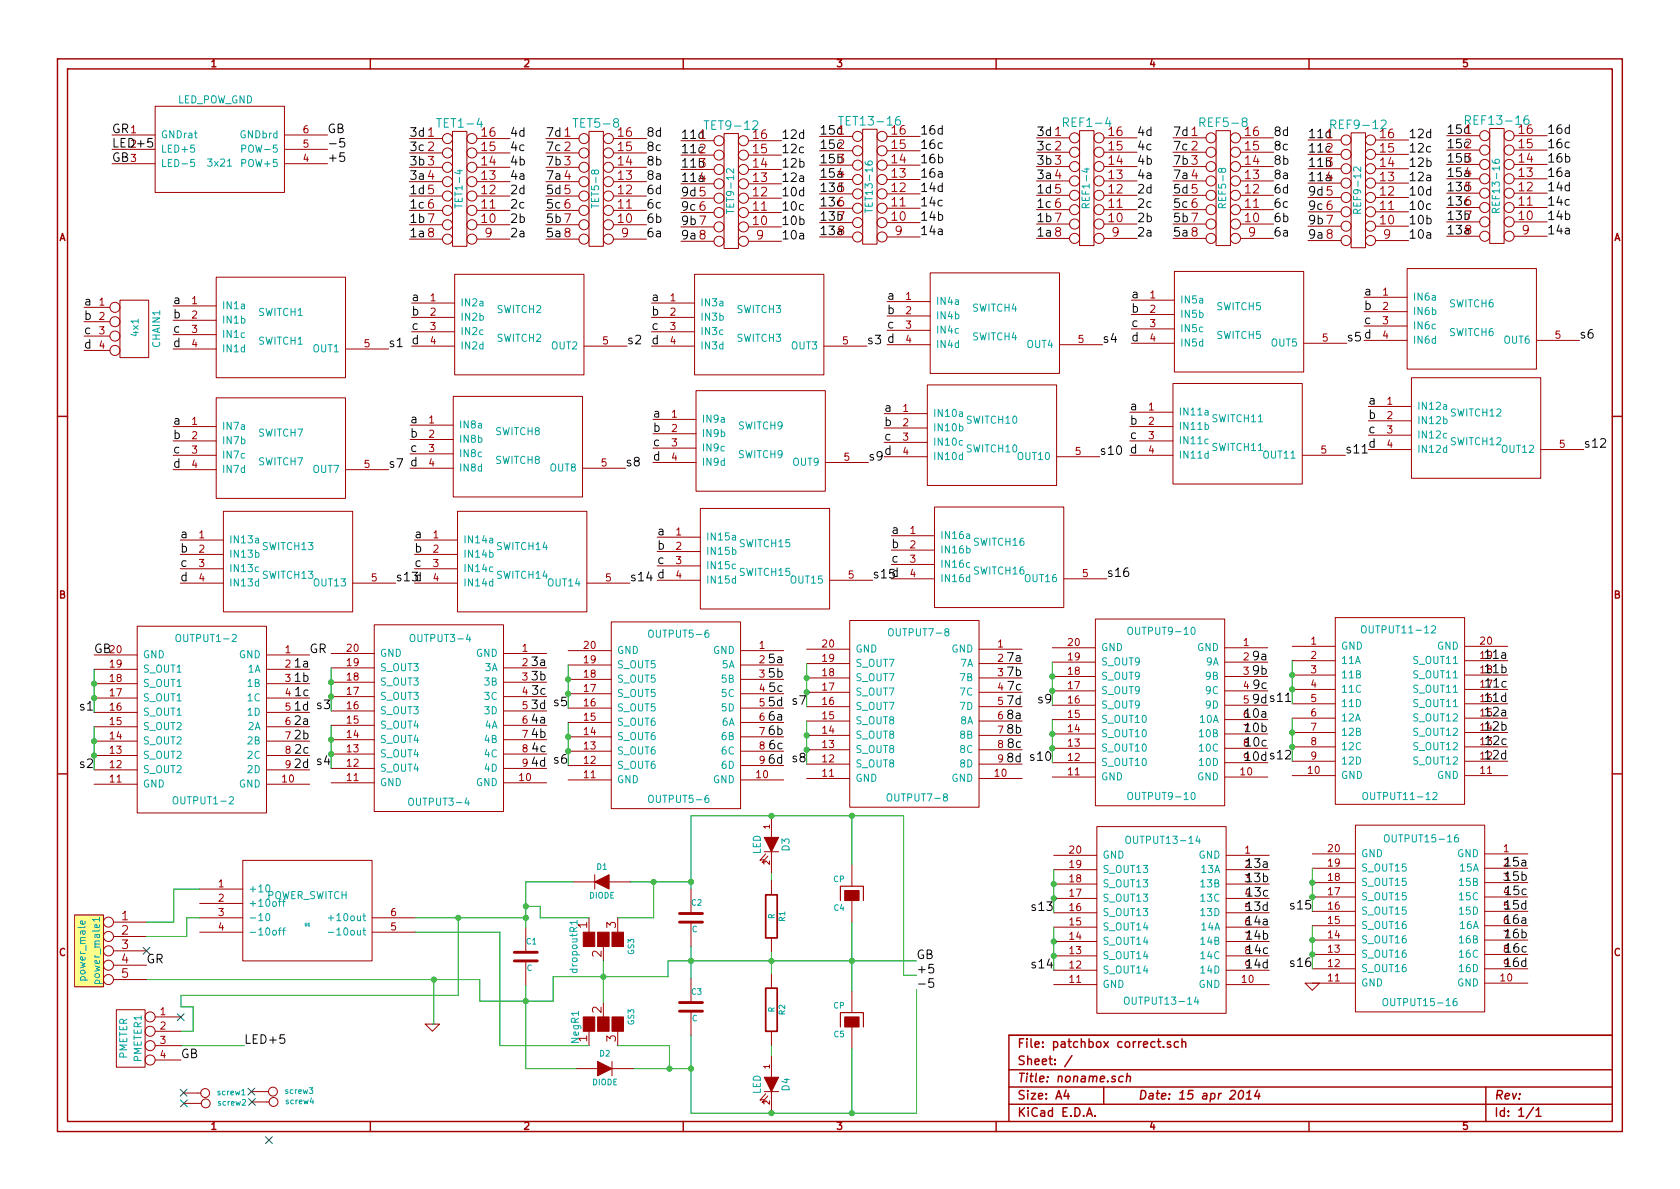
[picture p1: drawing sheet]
EESchema Schematic File Version 2
LIBS:power
LIBS:device
LIBS:transistors
LIBS:conn
LIBS:linear
LIBS:regul
LIBS:74xx
LIBS:cmos4000
LIBS:adc-dac
LIBS:memory
LIBS:xilinx
LIBS:special
LIBS:microcontrollers
LIBS:dsp
LIBS:microchip
LIBS:analog_switches
LIBS:motorola
LIBS:texas
LIBS:intel
LIBS:audio
LIBS:interface
LIBS:digital-audio
LIBS:philips
LIBS:display
LIBS:cypress
LIBS:siliconi
LIBS:opto
LIBS:atmel
LIBS:contrib
LIBS:valves
LIBS:LED_POW_GND1
LIBS:SWITCH1
LIBS:SWITCH2
LIBS:SWITCH3
LIBS:SWITCH4
LIBS:SWITCH5
LIBS:SWITCH6
LIBS:SWITCH7
LIBS:SWITCH8
LIBS:SWITCH9
LIBS:SWITCH10
LIBS:SWITCH11
LIBS:SWITCH12
LIBS:SWITCH13
LIBS:SWITCH14
LIBS:SWITCH15
LIBS:SWITCH16
LIBS:OUTPUT1-2
LIBS:OUTPUT3-4
LIBS:OUTPUT5-6
LIBS:OUTPUT7-8
LIBS:OUTPUT9-10
LIBS:OUTPUT11-12
LIBS:OUTPUT13-14
LIBS:OUTPUT15-16
LIBS:REF1-8
LIBS:REF9-16
LIBS:TET1-8
LIBS:TET9-16
LIBS:power_switch
LIBS:patchbox correct-cache
EELAYER 27 0
EELAYER END
$Descr A4 11693 8268
encoding utf-8
Sheet 1 1
Title "noname.sch"
Date "15 apr 2014"
Rev ""
Comp ""
Comment1 ""
Comment2 ""
Comment3 ""
Comment4 ""
$EndDescr
$Comp
L LED_POW_GND 3x21
U 1 1
P 1530 1030
F 0 "3x21" H 1530 930 50  0000 C CNN
F 1 "LED_POW_GND" H 1500 1370 50  0000 C CNN
F 2 "MODULE" H 1530 1030 50  0001 C CNN
F 3 "DOCUMENTATION" H 1530 1030 50  0001 C CNN
	1    1530 1030
	1    0    0    -1  
$EndComp
$Comp
L CONN_4 CHAIN1
U 1 1
P 935 2280
F 0 "CHAIN1" V 1095 2280 50  0000 C CNN
F 1 "4x1" V 945 2290 50  0000 C CNN
F 2 "~" H 935 2280 60  0000 C CNN
F 3 "~" H 935 2280 60  0000 C CNN
	1    935  2280
	1    0    0    -1  
$EndComp
$Comp
L SWITCH1 SWITCH1
U 1 1
P 1955 2270
F 0 "SWITCH1" H 1955 2170 50  0000 C CNN
F 1 "SWITCH1" H 1955 2370 50  0000 C CNN
F 2 "MODULE" H 1955 2270 50  0001 C CNN
F 3 "DOCUMENTATION" H 1955 2270 50  0001 C CNN
	1    1955 2270
	1    0    0    -1  
$EndComp
$Comp
L SWITCH2 SWITCH2
U 1 1
P 3615 2250
F 0 "SWITCH2" H 3615 2150 50  0000 C CNN
F 1 "SWITCH2" H 3615 2350 50  0000 C CNN
F 2 "MODULE" H 3615 2250 50  0001 C CNN
F 3 "DOCUMENTATION" H 3615 2250 50  0001 C CNN
	1    3615 2250
	1    0    0    -1  
$EndComp
$Comp
L SWITCH3 SWITCH3
U 1 1
P 5285 2250
F 0 "SWITCH3" H 5285 2150 50  0000 C CNN
F 1 "SWITCH3" H 5285 2350 50  0000 C CNN
F 2 "MODULE" H 5285 2250 50  0001 C CNN
F 3 "DOCUMENTATION" H 5285 2250 50  0001 C CNN
	1    5285 2250
	1    0    0    -1  
$EndComp
$Comp
L SWITCH4 SWITCH4
U 1 1
P 6925 2240
F 0 "SWITCH4" H 6925 2140 50  0000 C CNN
F 1 "SWITCH4" H 6925 2340 50  0000 C CNN
F 2 "MODULE" H 6925 2240 50  0001 C CNN
F 3 "DOCUMENTATION" H 6925 2240 50  0001 C CNN
	1    6925 2240
	1    0    0    -1  
$EndComp
$Comp
L SWITCH5 SWITCH5
U 1 1
P 8625 2230
F 0 "SWITCH5" H 8625 2130 50  0000 C CNN
F 1 "SWITCH5" H 8625 2330 50  0000 C CNN
F 2 "MODULE" H 8625 2230 50  0001 C CNN
F 3 "DOCUMENTATION" H 8625 2230 50  0001 C CNN
	1    8625 2230
	1    0    0    -1  
$EndComp
$Comp
L SWITCH6 SWITCH6
U 1 1
P 10245 2210
F 0 "SWITCH6" H 10245 2110 50  0000 C CNN
F 1 "SWITCH6" H 10245 2310 50  0000 C CNN
F 2 "MODULE" H 10245 2210 50  0001 C CNN
F 3 "DOCUMENTATION" H 10245 2210 50  0001 C CNN
	1    10245 2210
	1    0    0    -1  
$EndComp
$Comp
L SWITCH7 SWITCH7
U 1 1
P 1955 3110
F 0 "SWITCH7" H 1955 3010 50  0000 C CNN
F 1 "SWITCH7" H 1955 3210 50  0000 C CNN
F 2 "MODULE" H 1955 3110 50  0001 C CNN
F 3 "DOCUMENTATION" H 1955 3110 50  0001 C CNN
	1    1955 3110
	1    0    0    -1  
$EndComp
$Comp
L SWITCH8 SWITCH8
U 1 1
P 3605 3100
F 0 "SWITCH8" H 3605 3000 50  0000 C CNN
F 1 "SWITCH8" H 3605 3200 50  0000 C CNN
F 2 "MODULE" H 3605 3100 50  0001 C CNN
F 3 "DOCUMENTATION" H 3605 3100 50  0001 C CNN
	1    3605 3100
	1    0    0    -1  
$EndComp
$Comp
L SWITCH9 SWITCH9
U 1 1
P 5295 3060
F 0 "SWITCH9" H 5295 2960 50  0000 C CNN
F 1 "SWITCH9" H 5295 3160 50  0000 C CNN
F 2 "MODULE" H 5295 3060 50  0001 C CNN
F 3 "DOCUMENTATION" H 5295 3060 50  0001 C CNN
	1    5295 3060
	1    0    0    -1  
$EndComp
$Comp
L SWITCH10 SWITCH10
U 1 1
P 6905 3020
F 0 "SWITCH10" H 6905 2920 50  0000 C CNN
F 1 "SWITCH10" H 6905 3120 50  0000 C CNN
F 2 "MODULE" H 6905 3020 50  0001 C CNN
F 3 "DOCUMENTATION" H 6905 3020 50  0001 C CNN
	1    6905 3020
	1    0    0    -1  
$EndComp
$Comp
L SWITCH11 SWITCH11
U 1 1
P 8615 3010
F 0 "SWITCH11" H 8615 2910 50  0000 C CNN
F 1 "SWITCH11" H 8615 3110 50  0000 C CNN
F 2 "MODULE" H 8615 3010 50  0001 C CNN
F 3 "DOCUMENTATION" H 8615 3010 50  0001 C CNN
	1    8615 3010
	1    0    0    -1  
$EndComp
$Comp
L SWITCH12 SWITCH12
U 1 1
P 10275 2970
F 0 "SWITCH12" H 10275 2870 50  0000 C CNN
F 1 "SWITCH12" H 10275 3070 50  0000 C CNN
F 2 "MODULE" H 10275 2970 50  0001 C CNN
F 3 "DOCUMENTATION" H 10275 2970 50  0001 C CNN
	1    10275 2970
	1    0    0    -1  
$EndComp
$Comp
L SWITCH13 SWITCH13
U 1 1
P 2005 3900
F 0 "SWITCH13" H 2005 3800 50  0000 C CNN
F 1 "SWITCH13" H 2005 4000 50  0000 C CNN
F 2 "MODULE" H 2005 3900 50  0001 C CNN
F 3 "DOCUMENTATION" H 2005 3900 50  0001 C CNN
	1    2005 3900
	1    0    0    -1  
$EndComp
$Comp
L SWITCH14 SWITCH14
U 1 1
P 3635 3900
F 0 "SWITCH14" H 3635 3800 50  0000 C CNN
F 1 "SWITCH14" H 3635 4000 50  0000 C CNN
F 2 "MODULE" H 3635 3900 50  0001 C CNN
F 3 "DOCUMENTATION" H 3635 3900 50  0001 C CNN
	1    3635 3900
	1    0    0    -1  
$EndComp
$Comp
L SWITCH15 SWITCH15
U 1 1
P 5325 3880
F 0 "SWITCH15" H 5325 3780 50  0000 C CNN
F 1 "SWITCH15" H 5325 3980 50  0000 C CNN
F 2 "MODULE" H 5325 3880 50  0001 C CNN
F 3 "DOCUMENTATION" H 5325 3880 50  0001 C CNN
	1    5325 3880
	1    0    0    -1  
$EndComp
$Comp
L SWITCH16 SWITCH16
U 1 1
P 6955 3870
F 0 "SWITCH16" H 6955 3770 50  0000 C CNN
F 1 "SWITCH16" H 6955 3970 50  0000 C CNN
F 2 "MODULE" H 6955 3870 50  0001 C CNN
F 3 "DOCUMENTATION" H 6955 3870 50  0001 C CNN
	1    6955 3870
	1    0    0    -1  
$EndComp
$Comp
L OUTPUT3-4 OUTPUT3-4
U 1 1
P 3055 4990
F 0 "OUTPUT3-4" H 3055 4400 50  0000 C CNN
F 1 "OUTPUT3-4" H 3045 5540 50  0000 C CNN
F 2 "MODULE" H 3055 4990 50  0001 C CNN
F 3 "DOCUMENTATION" H 3055 4990 50  0001 C CNN
	1    3055 4990
	-1   0    0    -1  
$EndComp
$Comp
L OUTPUT5-6 OUTPUT5-6
U 1 1
P 4705 4970
F 0 "OUTPUT5-6" H 4685 4380 50  0000 C CNN
F 1 "OUTPUT5-6" H 4685 5530 50  0000 C CNN
F 2 "MODULE" H 4705 4970 50  0001 C CNN
F 3 "DOCUMENTATION" H 4705 4970 50  0001 C CNN
	1    4705 4970
	-1   0    0    -1  
$EndComp
$Comp
L OUTPUT7-8 OUTPUT7-8
U 1 1
P 6365 4960
F 0 "OUTPUT7-8" H 6345 4370 50  0000 C CNN
F 1 "OUTPUT7-8" H 6335 5520 50  0000 C CNN
F 2 "MODULE" H 6365 4960 50  0001 C CNN
F 3 "DOCUMENTATION" H 6365 4960 50  0001 C CNN
	1    6365 4960
	-1   0    0    -1  
$EndComp
$Comp
L OUTPUT9-10 OUTPUT9-10
U 1 1
P 8075 4950
F 0 "OUTPUT9-10" H 8065 4360 50  0000 C CNN
F 1 "OUTPUT9-10" H 8065 5510 50  0000 C CNN
F 2 "MODULE" H 8075 4950 50  0001 C CNN
F 3 "DOCUMENTATION" H 8075 4950 50  0001 C CNN
	1    8075 4950
	-1   0    0    -1  
$EndComp
$Comp
L OUTPUT11-12 OUTPUT11-12
U 1 1
P 9745 4940
F 0 "OUTPUT11-12" H 9745 4340 50  0000 C CNN
F 1 "OUTPUT11-12" H 9735 5500 50  0000 C CNN
F 2 "MODULE" H 9745 4940 50  0001 C CNN
F 3 "DOCUMENTATION" H 9745 4940 50  0001 C CNN
	1    9745 4940
	1    0    0    -1  
$EndComp
$Comp
L OUTPUT13-14 OUTPUT13-14
U 1 1
P 8085 6395
F 0 "OUTPUT13-14" H 8085 5825 50  0000 C CNN
F 1 "OUTPUT13-14" H 8075 6945 50  0000 C CNN
F 2 "MODULE" H 8085 6395 50  0001 C CNN
F 3 "DOCUMENTATION" H 8085 6395 50  0001 C CNN
	1    8085 6395
	-1   0    0    -1  
$EndComp
$Comp
L OUTPUT15-16 OUTPUT15-16
U 1 1
P 9885 6385
F 0 "OUTPUT15-16" H 9885 5795 50  0000 C CNN
F 1 "OUTPUT15-16" H 9875 6935 50  0000 C CNN
F 2 "MODULE" H 9885 6385 50  0001 C CNN
F 3 "DOCUMENTATION" H 9885 6385 50  0001 C CNN
	1    9885 6385
	-1   0    0    -1  
$EndComp
Text Label 2850 1655 0    60   ~ 0
1a
Text Label 1205 2120 0    60   ~ 0
a
Text Label 2850 1555 0    60   ~ 0
1b
Text Label 4500 955  0    60   ~ 0
8d
Text Label 4500 1055 0    60   ~ 0
8c
Text Label 2850 1455 0    60   ~ 0
1c
Text Label 2850 1355 0    60   ~ 0
1d
Text Label 3550 1655 0    60   ~ 0
2a
Text Label 3550 1555 0    60   ~ 0
2b
Text Label 3550 1455 0    60   ~ 0
2c
Text Label 3550 1355 0    60   ~ 0
2d
Text Label 2850 1255 0    60   ~ 0
3a
Text Label 2850 1155 0    60   ~ 0
3b
Text Label 2850 1055 0    60   ~ 0
3c
Text Label 2850 955  0    60   ~ 0
3d
Text Label 3550 1255 0    60   ~ 0
4a
Text Label 3550 1155 0    60   ~ 0
4b
Text Label 3550 1055 0    60   ~ 0
4c
Text Label 3550 955  0    60   ~ 0
4d
Text Label 3800 1655 0    60   ~ 0
5a
Text Label 3800 1555 0    60   ~ 0
5b
Text Label 3800 1455 0    60   ~ 0
5c
Text Label 3800 1355 0    60   ~ 0
5d
Text Label 4500 1655 0    60   ~ 0
6a
Text Label 4500 1555 0    60   ~ 0
6b
Text Label 4500 1455 0    60   ~ 0
6c
Text Label 4500 1355 0    60   ~ 0
6d
Text Label 3800 1255 0    60   ~ 0
7a
Text Label 3800 1155 0    60   ~ 0
7b
Text Label 3800 1055 0    60   ~ 0
7c
Text Label 3800 955  0    60   ~ 0
7d
Text Label 4500 1255 0    60   ~ 0
8a
Text Label 4500 1155 0    60   ~ 0
8b
Text Label 4740 1670 0    60   ~ 0
9a
Text Label 4740 1570 0    60   ~ 0
9b
Text Label 4740 1470 0    60   ~ 0
9c
Text Label 4740 1370 0    60   ~ 0
9d
Text Label 5440 1670 0    60   ~ 0
10a
Text Label 5440 1570 0    60   ~ 0
10b
Text Label 5440 1470 0    60   ~ 0
10c
Text Label 5440 1370 0    60   ~ 0
10d
Text Label 4740 1270 0    60   ~ 0
11a
Text Label 4740 1170 0    60   ~ 0
11b
Text Label 4740 1070 0    60   ~ 0
11c
Text Label 4740 970  0    60   ~ 0
11d
Text Label 5440 1270 0    60   ~ 0
12a
Text Label 5440 1170 0    60   ~ 0
12b
Text Label 5440 1070 0    60   ~ 0
12c
Text Label 5440 970  0    60   ~ 0
12d
Text Label 5705 1640 0    60   ~ 0
13a
Text Label 5705 1540 0    60   ~ 0
13b
Text Label 5705 1440 0    60   ~ 0
13c
Text Label 5705 1340 0    60   ~ 0
13d
Text Label 6405 1640 0    60   ~ 0
14a
Text Label 6405 1540 0    60   ~ 0
14b
Text Label 6405 1440 0    60   ~ 0
14c
Text Label 6405 1340 0    60   ~ 0
14d
Text Label 5705 1240 0    60   ~ 0
15a
Text Label 5705 1140 0    60   ~ 0
15b
Text Label 5705 1040 0    60   ~ 0
15c
Text Label 5705 940  0    60   ~ 0
15d
Text Label 6405 1240 0    60   ~ 0
16a
Text Label 6405 1140 0    60   ~ 0
16b
Text Label 6405 1040 0    60   ~ 0
16c
Text Label 6405 940  0    60   ~ 0
16d
Text Label 1205 2220 0    60   ~ 0
b
Text Label 1205 2320 0    60   ~ 0
c
Text Label 1205 2420 0    60   ~ 0
d
$Comp
L OUTPUT1-2 OUTPUT1-2
U 1 1
P 1405 5000
F 0 "OUTPUT1-2" H 1395 4430 50  0000 C CNN
F 1 "OUTPUT1-2" H 1375 5560 50  0000 C CNN
F 2 "MODULE" H 1405 5000 50  0001 C CNN
F 3 "DOCUMENTATION" H 1405 5000 50  0001 C CNN
	1    1405 5000
	-1   0    0    -1  
$EndComp
Text Label 2155 4650 2    60   ~ 0
1a
Text Label 2155 4750 2    60   ~ 0
1b
Text Label 2155 4850 2    60   ~ 0
1c
Text Label 2155 4950 2    60   ~ 0
1d
Text Label 2155 5050 2    60   ~ 0
2a
Text Label 2155 5150 2    60   ~ 0
2b
Text Label 2155 5250 2    60   ~ 0
2c
Text Label 2155 5350 2    60   ~ 0
2d
Text Label 2705 2420 0    60   ~ 0
s1
Text Label 4365 2400 0    60   ~ 0
s2
Text Label 6035 2400 0    60   ~ 0
s3
Text Label 7675 2390 0    60   ~ 0
s4
Text Label 9375 2380 0    60   ~ 0
s5
Text Label 10995 2360 0    60   ~ 0
s6
Text Label 11025 3120 0    60   ~ 0
s12
Text Label 9365 3160 0    60   ~ 0
s11
Text Label 7655 3170 0    60   ~ 0
s10
Text Label 7705 4020 0    60   ~ 0
s16
Text Label 6045 3210 0    60   ~ 0
s9
Text Label 6075 4030 0    60   ~ 0
s15
Text Label 4385 4050 0    60   ~ 0
s14
Text Label 655  5350 2    60   ~ 0
s2
Text Label 655  4950 2    60   ~ 0
s1
Text Label 3805 4640 2    60   ~ 0
3a
Text Label 3805 4740 2    60   ~ 0
3b
Text Label 3805 4840 2    60   ~ 0
3c
Text Label 3805 4940 2    60   ~ 0
3d
Text Label 3805 5040 2    60   ~ 0
4a
Text Label 3805 5140 2    60   ~ 0
4b
Text Label 3805 5240 2    60   ~ 0
4c
Text Label 3805 5340 2    60   ~ 0
4d
Text Label 10495 4590 2    60   ~ 0
11a
Text Label 10495 4690 2    60   ~ 0
11b
Text Label 10495 4790 2    60   ~ 0
11c
Text Label 10495 4890 2    60   ~ 0
11d
Text Label 10495 4990 2    60   ~ 0
12a
Text Label 10495 5090 2    60   ~ 0
12b
Text Label 10495 5190 2    60   ~ 0
12c
Text Label 10495 5290 2    60   ~ 0
12d
Text Label 8825 4600 2    60   ~ 0
9a
Text Label 8825 4700 2    60   ~ 0
9b
Text Label 8825 4800 2    60   ~ 0
9c
Text Label 8825 4900 2    60   ~ 0
9d
Text Label 8825 5000 2    60   ~ 0
10a
Text Label 8825 5100 2    60   ~ 0
10b
Text Label 8825 5200 2    60   ~ 0
10c
Text Label 8825 5300 2    60   ~ 0
10d
Text Label 2305 4940 2    60   ~ 0
s3
Text Label 2305 5330 2    60   ~ 0
s4
Text Label 5455 4620 2    60   ~ 0
5a
Text Label 5455 4720 2    60   ~ 0
5b
Text Label 5455 4820 2    60   ~ 0
5c
Text Label 5455 4920 2    60   ~ 0
5d
Text Label 5455 5020 2    60   ~ 0
6a
Text Label 5455 5120 2    60   ~ 0
6b
Text Label 5455 5220 2    60   ~ 0
6c
Text Label 5455 5320 2    60   ~ 0
6d
Text Label 3955 5320 2    60   ~ 0
s6
Text Label 3955 4920 2    60   ~ 0
s5
Text Label 5615 5310 2    60   ~ 0
s8
Text Label 5615 4910 2    60   ~ 0
s7
Text Label 7115 4610 2    60   ~ 0
7a
Text Label 7115 4710 2    60   ~ 0
7b
Text Label 7115 4810 2    60   ~ 0
7c
Text Label 7115 4910 2    60   ~ 0
7d
Text Label 7115 5010 2    60   ~ 0
8a
Text Label 7115 5110 2    60   ~ 0
8b
Text Label 7115 5210 2    60   ~ 0
8c
Text Label 7115 5310 2    60   ~ 0
8d
Text Label 7325 4900 2    60   ~ 0
s9
Text Label 7325 5300 2    60   ~ 0
s10
Text Label 8995 4890 2    60   ~ 0
s11
Text Label 8995 5290 2    60   ~ 0
s12
Text Label 9135 6735 2    60   ~ 0
s16
Text Label 9135 6335 2    60   ~ 0
s15
Text Label 7335 6745 2    60   ~ 0
s14
Text Label 7335 6345 2    60   ~ 0
s13
Text Label 8835 6045 2    60   ~ 0
13a
Text Label 8835 6145 2    60   ~ 0
13b
Text Label 8835 6245 2    60   ~ 0
13c
Text Label 8835 6345 2    60   ~ 0
13d
Text Label 8835 6445 2    60   ~ 0
14a
Text Label 8835 6545 2    60   ~ 0
14b
Text Label 8835 6645 2    60   ~ 0
14c
Text Label 8835 6745 2    60   ~ 0
14d
Text Label 10635 6035 2    60   ~ 0
15a
Text Label 10635 6135 2    60   ~ 0
15b
Text Label 10635 6235 2    60   ~ 0
15c
Text Label 10635 6335 2    60   ~ 0
15d
Text Label 10635 6435 2    60   ~ 0
16a
Text Label 10635 6535 2    60   ~ 0
16b
Text Label 10635 6635 2    60   ~ 0
16c
Text Label 10635 6735 2    60   ~ 0
16d
Text Label 2705 3260 0    60   ~ 0
s7
Text Label 2755 4050 0    60   ~ 0
s13
Text Label 4355 3250 0    60   ~ 0
s8
Text Label 585  2130 0    60   ~ 0
a
Text Label 585  2230 0    60   ~ 0
b
Text Label 585  2330 0    60   ~ 0
c
Text Label 585  2430 0    60   ~ 0
d
Text Label 1205 2960 0    60   ~ 0
a
Text Label 1205 3060 0    60   ~ 0
b
Text Label 1205 3160 0    60   ~ 0
c
Text Label 1205 3260 0    60   ~ 0
d
Text Label 1255 3750 0    60   ~ 0
a
Text Label 1255 3850 0    60   ~ 0
b
Text Label 1255 3950 0    60   ~ 0
c
Text Label 1255 4050 0    60   ~ 0
d
Text Label 2865 2100 0    60   ~ 0
a
Text Label 2865 2200 0    60   ~ 0
b
Text Label 2865 2300 0    60   ~ 0
c
Text Label 2865 2400 0    60   ~ 0
d
Text Label 2855 2950 0    60   ~ 0
a
Text Label 2855 3050 0    60   ~ 0
b
Text Label 2855 3150 0    60   ~ 0
c
Text Label 2855 3250 0    60   ~ 0
d
Text Label 2885 3750 0    60   ~ 0
a
Text Label 2885 3850 0    60   ~ 0
b
Text Label 2885 3950 0    60   ~ 0
c
Text Label 2885 4050 0    60   ~ 0
d
Text Label 4535 2100 0    60   ~ 0
a
Text Label 4535 2200 0    60   ~ 0
b
Text Label 4535 2300 0    60   ~ 0
c
Text Label 4535 2400 0    60   ~ 0
d
Text Label 4545 2910 0    60   ~ 0
a
Text Label 4545 3010 0    60   ~ 0
b
Text Label 4545 3110 0    60   ~ 0
c
Text Label 4545 3210 0    60   ~ 0
d
Text Label 4575 3730 0    60   ~ 0
a
Text Label 4575 3830 0    60   ~ 0
b
Text Label 4575 3930 0    60   ~ 0
c
Text Label 4575 4030 0    60   ~ 0
d
Text Label 6205 3720 0    60   ~ 0
a
Text Label 6205 3820 0    60   ~ 0
b
Text Label 6205 3920 0    60   ~ 0
c
Text Label 6205 4020 0    60   ~ 0
d
Text Label 6155 2870 0    60   ~ 0
a
Text Label 6155 2970 0    60   ~ 0
b
Text Label 6155 3070 0    60   ~ 0
c
Text Label 6155 3170 0    60   ~ 0
d
Text Label 6175 2090 0    60   ~ 0
a
Text Label 6175 2190 0    60   ~ 0
b
Text Label 6175 2290 0    60   ~ 0
c
Text Label 6175 2390 0    60   ~ 0
d
Text Label 9525 2820 0    60   ~ 0
a
Text Label 9525 2920 0    60   ~ 0
b
Text Label 9525 3020 0    60   ~ 0
c
Text Label 9525 3120 0    60   ~ 0
d
Text Label 7865 2860 0    60   ~ 0
a
Text Label 7865 2960 0    60   ~ 0
b
Text Label 7865 3060 0    60   ~ 0
c
Text Label 7865 3160 0    60   ~ 0
d
Text Label 9495 2060 0    60   ~ 0
a
Text Label 9495 2160 0    60   ~ 0
b
Text Label 9495 2260 0    60   ~ 0
c
Text Label 9495 2360 0    60   ~ 0
d
Text Label 7875 2080 0    60   ~ 0
a
Text Label 7875 2180 0    60   ~ 0
b
Text Label 7875 2280 0    60   ~ 0
c
Text Label 7875 2380 0    60   ~ 0
d
$Comp
L DIL16 TET1-4
U 1 1
P 3200 1305
F 0 "TET1-4" H 3200 1755 60  0000 C CNN
F 1 "TET1-4" V 3200 1305 50  0000 C CNN
F 2 "~" H 3200 1305 60  0000 C CNN
F 3 "~" H 3200 1305 60  0000 C CNN
	1    3200 1305
	1    0    0    -1  
$EndComp
$Comp
L DIL16 TET5-8
U 1 1
P 4150 1305
F 0 "TET5-8" H 4150 1755 60  0000 C CNN
F 1 "TET5-8" V 4150 1305 50  0000 C CNN
F 2 "~" H 4150 1305 60  0000 C CNN
F 3 "~" H 4150 1305 60  0000 C CNN
	1    4150 1305
	1    0    0    -1  
$EndComp
$Comp
L DIL16 TET9-12
U 1 1
P 5090 1320
F 0 "TET9-12" H 5090 1770 60  0000 C CNN
F 1 "TET9-12" V 5090 1320 50  0000 C CNN
F 2 "~" H 5090 1320 60  0000 C CNN
F 3 "~" H 5090 1320 60  0000 C CNN
	1    5090 1320
	1    0    0    -1  
$EndComp
$Comp
L DIL16 TET13-16
U 1 1
P 6055 1290
F 0 "TET13-16" H 6055 1740 60  0000 C CNN
F 1 "TET13-16" V 6055 1290 50  0000 C CNN
F 2 "~" H 6055 1290 60  0000 C CNN
F 3 "~" H 6055 1290 60  0000 C CNN
	1    6055 1290
	1    0    0    -1  
$EndComp
Text Label 7215 1650 0    60   ~ 0
1a
Text Label 7215 1550 0    60   ~ 0
1b
Text Label 8865 950  0    60   ~ 0
8d
Text Label 8865 1050 0    60   ~ 0
8c
Text Label 7215 1450 0    60   ~ 0
1c
Text Label 7215 1350 0    60   ~ 0
1d
Text Label 7915 1650 0    60   ~ 0
2a
Text Label 7915 1550 0    60   ~ 0
2b
Text Label 7915 1450 0    60   ~ 0
2c
Text Label 7915 1350 0    60   ~ 0
2d
Text Label 7215 1250 0    60   ~ 0
3a
Text Label 7215 1150 0    60   ~ 0
3b
Text Label 7215 1050 0    60   ~ 0
3c
Text Label 7215 950  0    60   ~ 0
3d
Text Label 7915 1250 0    60   ~ 0
4a
Text Label 7915 1150 0    60   ~ 0
4b
Text Label 7915 1050 0    60   ~ 0
4c
Text Label 7915 950  0    60   ~ 0
4d
Text Label 8165 1650 0    60   ~ 0
5a
Text Label 8165 1550 0    60   ~ 0
5b
Text Label 8165 1450 0    60   ~ 0
5c
Text Label 8165 1350 0    60   ~ 0
5d
Text Label 8865 1650 0    60   ~ 0
6a
Text Label 8865 1550 0    60   ~ 0
6b
Text Label 8865 1450 0    60   ~ 0
6c
Text Label 8865 1350 0    60   ~ 0
6d
Text Label 8165 1250 0    60   ~ 0
7a
Text Label 8165 1150 0    60   ~ 0
7b
Text Label 8165 1050 0    60   ~ 0
7c
Text Label 8165 950  0    60   ~ 0
7d
Text Label 8865 1250 0    60   ~ 0
8a
Text Label 8865 1150 0    60   ~ 0
8b
Text Label 9105 1665 0    60   ~ 0
9a
Text Label 9105 1565 0    60   ~ 0
9b
Text Label 9105 1465 0    60   ~ 0
9c
Text Label 9105 1365 0    60   ~ 0
9d
Text Label 9805 1665 0    60   ~ 0
10a
Text Label 9805 1565 0    60   ~ 0
10b
Text Label 9805 1465 0    60   ~ 0
10c
Text Label 9805 1365 0    60   ~ 0
10d
Text Label 9105 1265 0    60   ~ 0
11a
Text Label 9105 1165 0    60   ~ 0
11b
Text Label 9105 1065 0    60   ~ 0
11c
Text Label 9105 965  0    60   ~ 0
11d
Text Label 9805 1265 0    60   ~ 0
12a
Text Label 9805 1165 0    60   ~ 0
12b
Text Label 9805 1065 0    60   ~ 0
12c
Text Label 9805 965  0    60   ~ 0
12d
Text Label 10070 1635 0    60   ~ 0
13a
Text Label 10070 1535 0    60   ~ 0
13b
Text Label 10070 1435 0    60   ~ 0
13c
Text Label 10070 1335 0    60   ~ 0
13d
Text Label 10770 1635 0    60   ~ 0
14a
Text Label 10770 1535 0    60   ~ 0
14b
Text Label 10770 1435 0    60   ~ 0
14c
Text Label 10770 1335 0    60   ~ 0
14d
Text Label 10070 1235 0    60   ~ 0
15a
Text Label 10070 1135 0    60   ~ 0
15b
Text Label 10070 1035 0    60   ~ 0
15c
Text Label 10070 935  0    60   ~ 0
15d
Text Label 10770 1235 0    60   ~ 0
16a
Text Label 10770 1135 0    60   ~ 0
16b
Text Label 10770 1035 0    60   ~ 0
16c
Text Label 10770 935  0    60   ~ 0
16d
$Comp
L DIL16 REF1-4
U 1 1
P 7565 1300
F 0 "REF1-4" H 7565 1750 60  0000 C CNN
F 1 "REF1-4" V 7565 1300 50  0000 C CNN
F 2 "~" H 7565 1300 60  0000 C CNN
F 3 "~" H 7565 1300 60  0000 C CNN
	1    7565 1300
	1    0    0    -1  
$EndComp
$Comp
L DIL16 REF5-8
U 1 1
P 8515 1300
F 0 "REF5-8" H 8515 1750 60  0000 C CNN
F 1 "REF5-8" V 8515 1300 50  0000 C CNN
F 2 "~" H 8515 1300 60  0000 C CNN
F 3 "~" H 8515 1300 60  0000 C CNN
	1    8515 1300
	1    0    0    -1  
$EndComp
$Comp
L DIL16 REF9-12
U 1 1
P 9455 1315
F 0 "REF9-12" H 9455 1765 60  0000 C CNN
F 1 "REF9-12" V 9455 1315 50  0000 C CNN
F 2 "~" H 9455 1315 60  0000 C CNN
F 3 "~" H 9455 1315 60  0000 C CNN
	1    9455 1315
	1    0    0    -1  
$EndComp
$Comp
L DIL16 REF13-16
U 1 1
P 10420 1285
F 0 "REF13-16" H 10420 1735 60  0000 C CNN
F 1 "REF13-16" V 10420 1285 50  0000 C CNN
F 2 "~" H 10420 1285 60  0000 C CNN
F 3 "~" H 10420 1285 60  0000 C CNN
	1    10420 1285
	1    0    0    -1  
$EndComp
Text Label 2155 4550 0    60   ~ 0
GR
Text Label 780  930  0    60   ~ 0
GR
Text Label 2280 930  0    60   ~ 0
GB
Text Label 655  4550 0    60   ~ 0
GB
$Comp
L GND #PWR01
U 1 1
P 9135 6835
F 0 "#PWR01" H 9135 6835 30  0001 C CNN
F 1 "GND" H 9135 6765 30  0001 C CNN
F 2 "" H 9135 6835 60  0000 C CNN
F 3 "" H 9135 6835 60  0000 C CNN
	1    9135 6835
	1    0    0    -1  
$EndComp
$Comp
L CONN_5 power_male1
U 1 1
P 620 6610
F 0 "power_male1" V 570 6610 50  0000 C CNN
F 1 "power_male" V 670 6610 50  0000 C CNN
F 2 "~" H 620 6610 60  0000 C CNN
F 3 "~" H 620 6610 60  0000 C CNN
	1    620  6610
	-1   0    0    -1  
$EndComp
$Comp
L DIODE D2
U 1 1
P 4210 7430
F 0 "D2" H 4210 7530 40  0000 C CNN
F 1 "DIODE" H 4210 7330 40  0000 C CNN
F 2 "~" H 4210 7430 60  0000 C CNN
F 3 "~" H 4210 7430 60  0000 C CNN
	1    4210 7430
	1    0    0    -1  
$EndComp
$Comp
L DIODE D1
U 1 1
P 4190 6130
F 0 "D1" H 4190 6230 40  0000 C CNN
F 1 "DIODE" H 4190 6030 40  0000 C CNN
F 2 "~" H 4190 6130 60  0000 C CNN
F 3 "~" H 4190 6130 60  0000 C CNN
	1    4190 6130
	-1   0    0    -1  
$EndComp
$Comp
L LED D3
U 1 1
P 5370 5870
F 0 "D3" H 5370 5970 50  0000 C CNN
F 1 "LED" H 5370 5770 50  0000 C CNN
F 2 "~" H 5370 5870 60  0000 C CNN
F 3 "~" H 5370 5870 60  0000 C CNN
	1    5370 5870
	0    1    1    0   
$EndComp
$Comp
L R R1
U 1 1
P 5370 6370
F 0 "R1" V 5450 6370 40  0000 C CNN
F 1 "R" V 5377 6371 40  0000 C CNN
F 2 "~" V 5300 6370 30  0000 C CNN
F 3 "~" H 5370 6370 30  0000 C CNN
	1    5370 6370
	1    0    0    -1  
$EndComp
$Comp
L R R2
U 1 1
P 5370 7020
F 0 "R2" V 5450 7020 40  0000 C CNN
F 1 "R" V 5377 7021 40  0000 C CNN
F 2 "~" V 5300 7020 30  0000 C CNN
F 3 "~" H 5370 7020 30  0000 C CNN
	1    5370 7020
	1    0    0    -1  
$EndComp
$Comp
L C C2
U 1 1
P 4810 6380
F 0 "C2" H 4810 6480 40  0000 L CNN
F 1 "C" H 4816 6295 40  0000 L CNN
F 2 "~" H 4848 6230 30  0000 C CNN
F 3 "~" H 4810 6380 60  0000 C CNN
	1    4810 6380
	1    0    0    -1  
$EndComp
$Comp
L C C3
U 1 1
P 4810 7000
F 0 "C3" H 4810 7100 40  0000 L CNN
F 1 "C" H 4816 6915 40  0000 L CNN
F 2 "~" H 4848 6850 30  0000 C CNN
F 3 "~" H 4810 7000 60  0000 C CNN
	1    4810 7000
	1    0    0    -1  
$EndComp
$Comp
L C C1
U 1 1
P 3660 6650
F 0 "C1" H 3660 6750 40  0000 L CNN
F 1 "C" H 3666 6565 40  0000 L CNN
F 2 "~" H 3698 6500 30  0000 C CNN
F 3 "~" H 3660 6650 60  0000 C CNN
	1    3660 6650
	1    0    0    -1  
$EndComp
$Comp
L LED D4
U 1 1
P 5370 7540
F 0 "D4" H 5370 7640 50  0000 C CNN
F 1 "LED" H 5370 7440 50  0000 C CNN
F 2 "~" H 5370 7540 60  0000 C CNN
F 3 "~" H 5370 7540 60  0000 C CNN
	1    5370 7540
	0    1    1    0   
$EndComp
$Comp
L CP C4
U 1 1
P 5930 6210
F 0 "C4" H 5980 6310 40  0000 L CNN
F 1 "CP" H 5980 6110 40  0000 L CNN
F 2 "~" H 6030 6060 30  0000 C CNN
F 3 "~" H 5930 6210 300 0000 C CNN
	1    5930 6210
	-1   0    0    1   
$EndComp
$Comp
L CP C5
U 1 1
P 5930 7090
F 0 "C5" H 5980 7190 40  0000 L CNN
F 1 "CP" H 5980 6990 40  0000 L CNN
F 2 "~" H 6030 6940 30  0000 C CNN
F 3 "~" H 5930 7090 300 0000 C CNN
	1    5930 7090
	-1   0    0    1   
$EndComp
$Comp
L GND #PWR02
U 1 1
P 3010 7120
F 0 "#PWR02" H 3010 7120 30  0001 C CNN
F 1 "GND" H 3010 7050 30  0001 C CNN
F 2 "" H 3010 7120 60  0000 C CNN
F 3 "" H 3010 7120 60  0000 C CNN
	1    3010 7120
	1    0    0    -1  
$EndComp
$Comp
L GS3 NegR1
U 1 1
P 4200 7120
F 0 "NegR1" H 4180 7310 50  0000 C CNN
F 1 "GS3" H 4250 6921 40  0000 C CNN
F 2 "~" H 4200 7120 60  0000 C CNN
F 3 "~" H 4200 7120 60  0000 C CNN
	1    4200 7120
	0    -1   -1   0   
$EndComp
$Comp
L GS3 dropoutR1
U 1 1
P 4200 6530
F 0 "dropoutR1" H 4250 6730 50  0000 C CNN
F 1 "GS3" H 4250 6331 40  0000 C CNN
F 2 "~" H 4200 6530 60  0000 C CNN
F 3 "~" H 4200 6530 60  0000 C CNN
	1    4200 6530
	0    -1   1    0   
$EndComp
$Comp
L POWER_SWITCH U1
U 1 1
P 2140 6330
F 0 "U1" H 2140 6230 20  0000 C CNN
F 1 "POWER_SWITCH" H 2140 6430 50  0000 C CNN
F 2 "MODULE" H 2140 6330 50  0001 C CNN
F 3 "DOCUMENTATION" H 2140 6330 50  0001 C CNN
	1    2140 6330
	1    0    0    -1  
$EndComp
NoConn ~ 1020 6610
Text Label 1020 6710 0    60   ~ 0
GR
Text Label 6380 6680 0    60   ~ 0
GB
Text Label 6380 6780 0    60   ~ 0
+5
Text Label 6380 6880 0    60   ~ 0
-5
Text Label 2280 1030 0    60   ~ 0
-5
Text Label 2280 1130 0    60   ~ 0
+5
Wire Wire Line
	655  5050 655  5350
Wire Wire Line
	655  4650 655  4950
Wire Wire Line
	2305 5040 2305 5340
Wire Wire Line
	7335 6445 7335 6745
Wire Wire Line
	7335 6045 7335 6345
Wire Wire Line
	9135 6435 9135 6735
Wire Wire Line
	9135 6035 9135 6335
Wire Wire Line
	3955 5020 3955 5320
Wire Wire Line
	3955 4620 3955 4920
Wire Wire Line
	5615 5010 5615 5310
Wire Wire Line
	5615 4610 5615 4910
Wire Wire Line
	7325 5000 7325 5300
Wire Wire Line
	7325 4600 7325 4900
Wire Wire Line
	8995 4990 8995 5290
Wire Wire Line
	8995 4590 8995 4890
Wire Wire Line
	2305 4640 2305 4940
Connection ~ 2305 4840
Connection ~ 2305 4740
Connection ~ 2305 5140
Connection ~ 2305 5240
Connection ~ 655  4750
Connection ~ 655  4850
Connection ~ 655  5150
Connection ~ 655  5250
Connection ~ 7335 6145
Connection ~ 7335 6245
Connection ~ 7335 6545
Connection ~ 7335 6645
Connection ~ 9135 6135
Connection ~ 9135 6235
Connection ~ 9135 6535
Connection ~ 9135 6635
Connection ~ 3955 4720
Connection ~ 3955 4820
Connection ~ 3955 5120
Connection ~ 3955 5220
Connection ~ 5615 4710
Connection ~ 5615 4810
Connection ~ 5615 5110
Connection ~ 5615 5210
Connection ~ 7325 4700
Connection ~ 7325 4800
Connection ~ 7325 5100
Connection ~ 7325 5200
Connection ~ 8995 4690
Connection ~ 8995 4790
Connection ~ 8995 5090
Connection ~ 8995 5190
Wire Wire Line
	3660 6130 3660 6450
Wire Wire Line
	3020 7120 3010 7120
Wire Wire Line
	3660 6850 3660 7430
Wire Wire Line
	3340 6960 3850 6960
Wire Wire Line
	3660 6130 3990 6130
Connection ~ 3660 6380
Wire Wire Line
	4390 6130 4810 6130
Wire Wire Line
	4810 5670 4810 6180
Wire Wire Line
	4810 6580 4810 6800
Wire Wire Line
	4810 7200 4810 7740
Wire Wire Line
	4410 7430 4810 7430
Wire Wire Line
	3660 7430 4010 7430
Connection ~ 3660 6960
Wire Wire Line
	4810 5670 6290 5670
Connection ~ 4810 6130
Wire Wire Line
	6380 7740 6380 6880
Connection ~ 4810 7430
Wire Wire Line
	6290 5670 6290 6780
Wire Wire Line
	6290 6780 6380 6780
Connection ~ 5370 5670
Wire Wire Line
	5370 6620 5370 6770
Connection ~ 5370 6680
Wire Wire Line
	5370 6120 5370 6070
Wire Wire Line
	5370 7340 5370 7270
Wire Wire Line
	5930 6010 5930 5670
Connection ~ 5930 5670
Wire Wire Line
	5930 6410 5930 6890
Connection ~ 5930 6680
Wire Wire Line
	5930 7740 5930 7290
Connection ~ 5930 7740
Wire Wire Line
	3480 6480 3480 7270
Wire Wire Line
	3480 7270 4100 7270
Wire Wire Line
	4300 7270 4660 7270
Wire Wire Line
	4660 7270 4660 7430
Connection ~ 4660 7430
Wire Wire Line
	3850 6960 3850 6790
Wire Wire Line
	3850 6790 4650 6790
Wire Wire Line
	4650 6790 4650 6680
Wire Wire Line
	4650 6680 6380 6680
Wire Wire Line
	4200 6680 4200 6970
Connection ~ 4200 6790
Wire Wire Line
	4550 6130 4550 6380
Connection ~ 4550 6130
Wire Wire Line
	4550 6380 4300 6380
Connection ~ 4810 6680
Wire Wire Line
	2890 6380 3660 6380
Wire Wire Line
	2890 6480 3480 6480
Wire Wire Line
	1020 6410 1210 6410
Wire Wire Line
	1210 6410 1210 6180
Wire Wire Line
	1210 6180 1390 6180
Wire Wire Line
	1020 6510 1300 6510
Wire Wire Line
	1300 6510 1300 6380
Wire Wire Line
	1300 6380 1390 6380
Wire Wire Line
	1020 6810 3340 6810
Wire Wire Line
	3340 6810 3340 6960
Wire Wire Line
	3020 6810 3020 7120
Connection ~ 3020 6810
Wire Wire Line
	4100 6380 3760 6380
Wire Wire Line
	3760 6380 3760 6300
Wire Wire Line
	3760 6300 3660 6300
Connection ~ 3660 6300
Wire Wire Line
	4810 7740 6380 7740
Connection ~ 5370 7740
Text Label 780  1130 0    60   ~ 0
GB
Wire Wire Line
	1260 6920 3190 6920
Wire Wire Line
	3190 6920 3190 6380
Connection ~ 3190 6380
Wire Wire Line
	1260 7270 1700 7270
Text Label 1700 7270 0    60   ~ 0
LED+5
Text Label 780  1030 0    60   ~ 0
LED+5
Wire Wire Line
	1260 6920 1260 7000
Wire Wire Line
	1260 7000 1344 7000
Wire Wire Line
	1344 7000 1344 7170
Wire Wire Line
	1344 7170 1260 7170
$Comp
L CONN_4 PMETER1
U 1 1
P 910 7220
F 0 "PMETER1" V 860 7220 50  0000 C CNN
F 1 "PMETER" V 960 7220 50  0000 C CNN
F 2 "~" H 910 7220 60  0000 C CNN
F 3 "~" H 910 7220 60  0000 C CNN
	1    910  7220
	-1   0    0    -1  
$EndComp
Text Label 1260 7370 0    60   ~ 0
GB
$Comp
L CONN_1 screw1
U 1 1
P 1428 7600
F 0 "screw1" H 1508 7600 40  0000 L CNN
F 1 "CONN_1" H 1428 7655 30  0001 C CNN
F 2 "~" H 1428 7600 60  0000 C CNN
F 3 "~" H 1428 7600 60  0000 C CNN
	1    1428 7600
	1    0    0    -1  
$EndComp
$Comp
L CONN_1 screw2
U 1 1
P 1432 7672
F 0 "screw2" H 1512 7672 40  0000 L CNN
F 1 "CONN_1" H 1432 7727 30  0001 C CNN
F 2 "~" H 1432 7672 60  0000 C CNN
F 3 "~" H 1432 7672 60  0000 C CNN
	1    1432 7672
	1    0    0    -1  
$EndComp
$Comp
L CONN_1 screw3
U 1 1
P 1900 7590
F 0 "screw3" H 1980 7590 40  0000 L CNN
F 1 "CONN_1" H 1900 7645 30  0001 C CNN
F 2 "~" H 1900 7590 60  0000 C CNN
F 3 "~" H 1900 7590 60  0000 C CNN
	1    1900 7590
	1    0    0    -1  
$EndComp
$Comp
L CONN_1 screw4
U 1 1
P 1904 7662
F 0 "screw4" H 1984 7662 40  0000 L CNN
F 1 "CONN_1" H 1904 7717 30  0001 C CNN
F 2 "~" H 1904 7662 60  0000 C CNN
F 3 "~" H 1904 7662 60  0000 C CNN
	1    1904 7662
	1    0    0    -1  
$EndComp
NoConn ~ 1750 7590
NoConn ~ 1754 7662
NoConn ~ 1258 7072
NoConn ~ 1278 7598
NoConn ~ 1280 7672
NoConn ~ 1872 7928
$EndSCHEMATC
